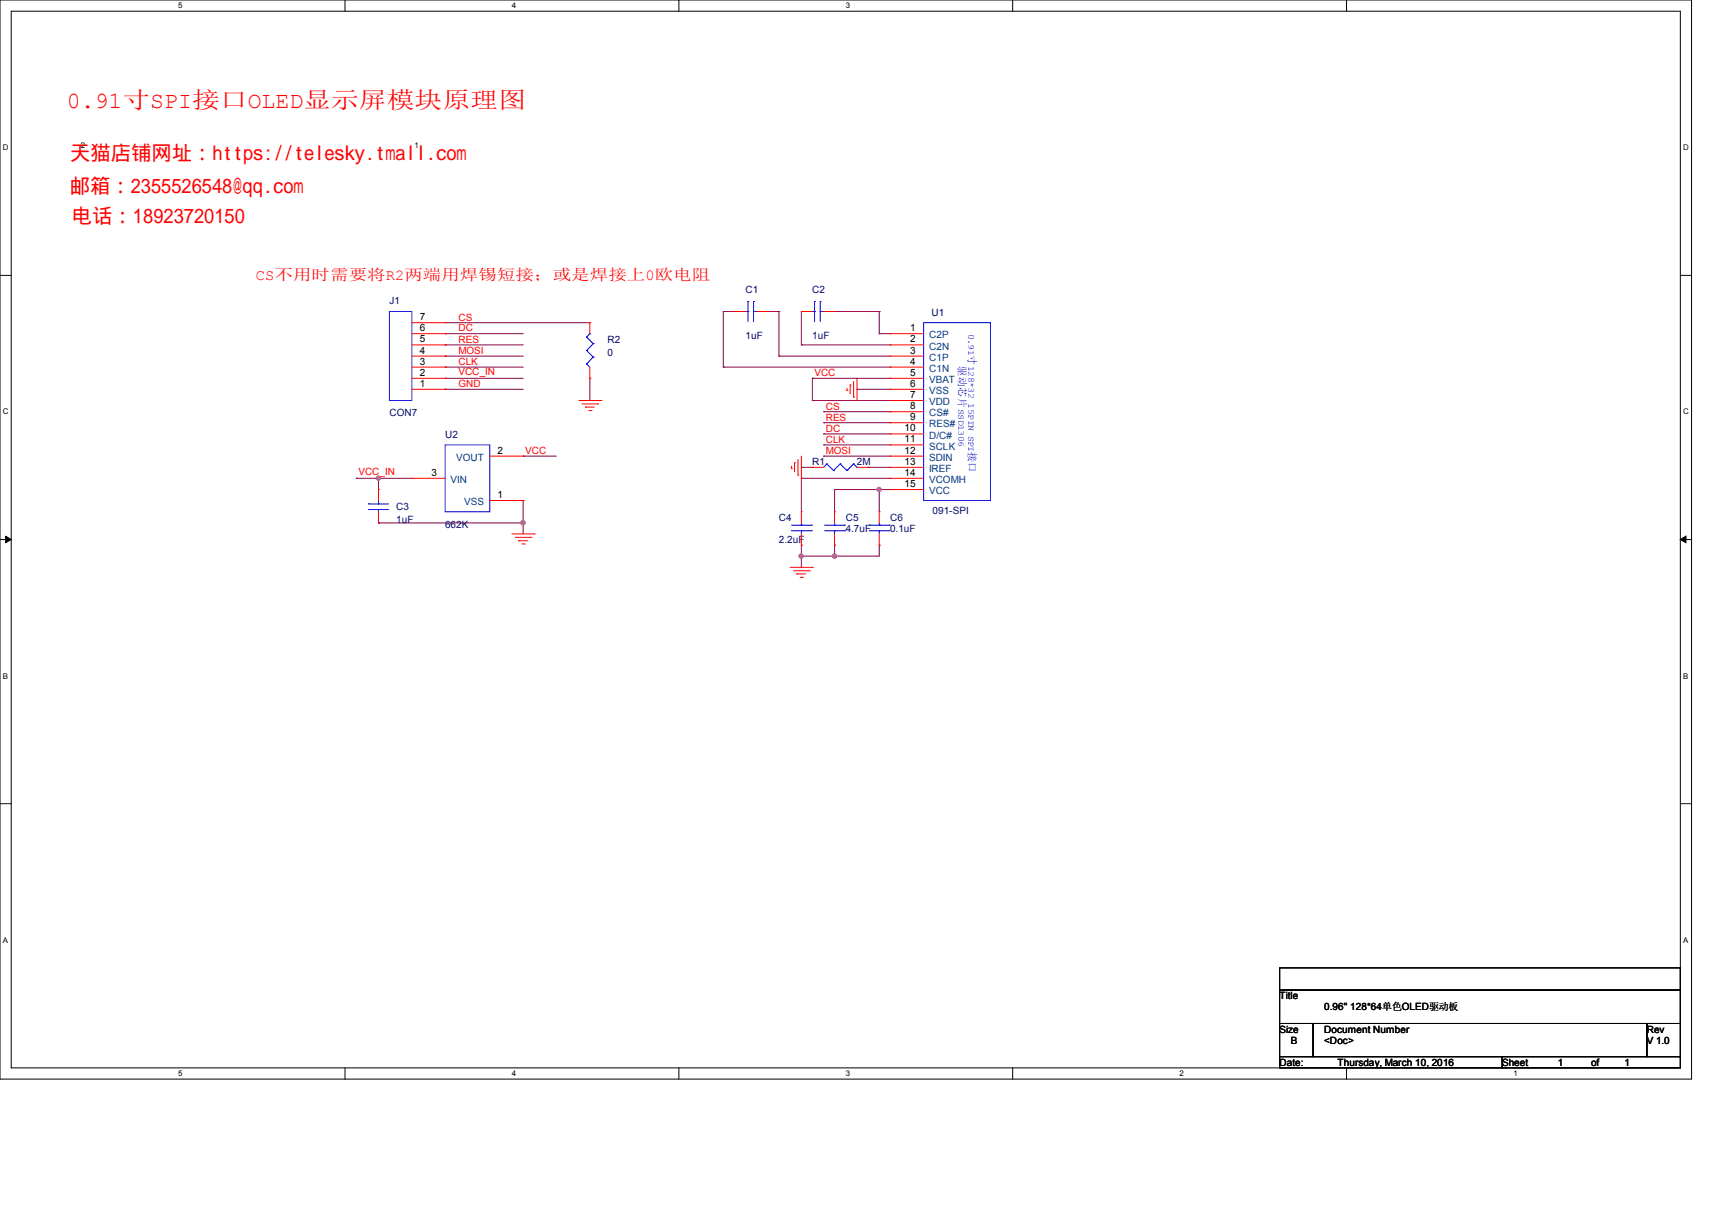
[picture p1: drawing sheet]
<svg xmlns="http://www.w3.org/2000/svg" width="297mm" height="210mm" viewBox="0 0 297 210" stroke-linecap="round" stroke-linejoin="round" font-family="sans-serif">
<path d="M0 0h293.5v187.3h-293.5zM1.9 1.9h289.6v183.4h-289.6z" fill="none" stroke="#000" stroke-width=".17"/>
<g fill="#fff">
<path d="M30.9 .2h.8v1.5h-.8z"/>
<path d="M30.9 185.5h.8v1.6h-.8z"/>
</g>
<path d="M59.9 0v1.9M59.9 185.3v2" fill="none" stroke="#000" stroke-width=".17"/>
<g fill="#fff">
<path d="M88.8 .2h.8v1.5h-.8z"/>
<path d="M88.8 185.5h.8v1.6h-.8z"/>
</g>
<path d="M117.8 0v1.9M117.8 185.3v2" fill="none" stroke="#000" stroke-width=".17"/>
<g fill="#fff">
<path d="M146.7 .2h.8v1.5h-.8z"/>
<path d="M146.7 185.5h.8v1.6h-.8z"/>
</g>
<path d="M175.7 0v1.9M175.7 185.3v2" fill="none" stroke="#000" stroke-width=".17"/>
<g fill="#fff">
<path d="M204.6 .2h.8v1.5h-.8z"/>
<path d="M204.6 185.5h.8v1.6h-.8z"/>
</g>
<path d="M233.6 0v1.9M233.6 185.3v2" fill="none" stroke="#000" stroke-width=".17"/>
<g fill="#fff">
<path d="M262.6 .2h.7v1.5h-.7z"/>
<path d="M262.6 185.5h.7v1.6h-.7z"/>
<path d="M.5 24.8h1v1.6h-1z"/>
<path d="M292 24.8h1v1.6h-1z"/>
<path d="M.5 70.7h1v1.5h-1z"/>
<path d="M292 70.7h1v1.5h-1z"/>
</g>
<path d="M0 47.8h1.9M291.5 47.8h2" fill="none" stroke="#000" stroke-width=".17"/>
<g fill="#fff">
<path d="M.5 116.5h.9v1.6h-.9z"/>
<path d="M292 116.5h.9v1.6h-.9z"/>
</g>
<path d="M0 93.6h1.9M291.5 93.6h2" fill="none" stroke="#000" stroke-width=".17"/>
<path d="M1 93l.9 .6-.9 .6zM291.5 93.6l1-.6v1.2z" fill="#000" stroke="#000" stroke-width=".17"/>
<g fill="#fff">
<path d="M.5 162.4h.9v1.5h-.9z"/>
<path d="M292 162.4h.9v1.5h-.9z"/>
</g>
<path d="M0 139.5h1.9M291.5 139.5h2M222 177.6h5.8v5.8h-5.8zM222 168h69.5v3.8h-69.5zM222 171.8h69.5v5.8h-69.5zM227.8 177.6h57.9v5.8h-57.9zM285.7 177.6h5.8v5.8h-5.8zM222 183.4h38.6v1.9h-38.6zM260.6 183.4h30.9v1.9h-30.9z" fill="none" stroke="#000" stroke-width=".17"/>
<g fill="none" stroke="#800040" stroke-width=".17">
<path d="M77.2 57.9h13.6M77.2 59.9h13.6M77.2 57.9h.1M77.2 59.9h.1M77.2 56h25.1M102.3 56h.1M125.5 54.1h.1M125.5 54.1v9.6M125.5 54.1h1.9M133.2 54.1h1.9M133.2 54.1h.1M135.1 54.1h.1"/>
<path d="M135.1 54.1v7.7M139 54.1h.1M139 59.9h.1M139 54.1v5.8M139 59.9h15.4M144.8 54.1h7.7M144.8 54.1h.1M152.5 57.9h.1M152.5 54.1h.1M152.5 54.1v3.8M152.5 57.9h1.9M77.2 61.8h13.6"/>
<path d="M77.2 63.7h13.6M77.2 65.7h13.6M77.2 67.6h13.6M77.2 61.8h.1M77.2 63.7h.1M77.2 65.7h.1M77.2 67.6h.1M90.8 79.2h.1M90.8 79.2h5.7M102.3 65.7h.1M102.3 65.7v3.8M125.5 63.7h.1"/>
<path d="M125.5 63.7h28.9M135.1 61.8h.1M135.1 61.8h19.3M140.9 65.7h13.5M140.9 69.5h13.5M140.9 65.7h.1M140.9 69.5h.1M140.9 65.7v3.8M142.9 71.5h.1M142.9 73.4h.1M142.9 75.3h.1M142.9 77.2h.1"/>
<path d="M142.9 79.2h.1M142.9 79.2h11.5M142.9 71.5h11.5M142.9 73.4h11.5M142.9 75.3h11.5M142.9 77.2h11.5M148.7 67.6h.1M148.7 67.6h5.7M61.8 83h9.7M61.8 83h.1M65.7 83h.1M65.7 90.8h.1"/>
<path d="M65.7 83v2M65.7 90.8h25.1M90.8 86.9h.1M90.8 90.8h.1M90.8 86.9v5.8M139 81.1h.1M139 96.5h.1M139 94.6h.1M139 83h.1M139 83v5.8M139 94.6v3.9M139 83h15.4"/>
<path d="M139 81.1h1.9M144.8 85h9.6M144.8 94.6h.1M144.8 85h.1M144.8 96.5h.1M144.8 85v3.8M144.8 94.6v1.9M150.6 81.1h.1M150.6 81.1h3.8M152.5 94.6h.1M152.5 85h.1M152.5 85v3.8"/>
<path d="M152.5 94.6v1.9h-13.5"/>
</g>
<g fill="#f0f" stroke="#f0f" stroke-width=".17">
<circle cx="65.6" cy="83" r=".36"/>
<circle cx="90.7" cy="90.7" r=".38"/>
<circle cx="139" cy="96.5" r=".38"/>
<circle cx="152.5" cy="84.9" r=".36"/>
<circle cx="144.8" cy="96.5" r=".38"/>
</g>
<g fill="none" stroke="#f00" stroke-width=".17">
<path d="M71.5 59.9h5.7M71.5 57.9h5.7M71.5 56h5.7M77.2 59.9h.1M77.2 57.9h.1M77.2 56h.1M102.3 56h.1M102.3 56v1.9M127.4 54.1h2M127.4 54.1h.1M131.3 54.1h1.9M133.2 54.1h.1"/>
<path d="M139 54.1h.1M139 54.1h1.9M142.9 54.1h1.9M144.8 54.1h.1M154.4 57.9h.1M154.4 59.9h.1M154.4 59.9h5.8M154.4 57.9h5.8M71.5 67.6h5.7M71.5 65.7h5.7M71.5 63.7h5.7M71.5 61.8h5.7"/>
<path d="M77.2 67.6h.1M77.2 65.7h.1M77.2 63.7h.1M77.2 61.8h.1M85 79.2h5.8M90.8 79.2h.1M100.4 69.5h3.9M101 70.1h2.7M101.6 70.7h.1M101.6 70.7h1.5M102.2 71.2h.3M102.3 65.7h.1"/>
<path d="M102.3 63.7v2M102.5 71.2h.1M103.7 70.1h.1M104.3 69.5h.1M138.4 79.8v2.7M139 79.2v3.8M146.9 67.8h.1M146.9 67.4v.4M147.5 66.8h.1M147.5 66.8v1.6M148.1 68.9h.1M148.1 66.2v2.7"/>
<path d="M148.7 69.5h.1M148.7 65.7v3.8M154.4 61.8h.1M154.4 63.7h.1M154.4 65.7h.1M154.4 67.6h.1M154.4 69.5h.1M154.4 71.5h.1M154.4 73.4h.1M154.4 75.3h.1M154.4 77.2h.1M154.4 79.2h.1"/>
<path d="M154.4 69.5h5.8M154.4 67.6h5.8M154.4 65.7h5.8M154.4 63.7h5.8M154.4 61.8h5.8M154.4 79.2h5.8M154.4 71.5h5.8M154.4 73.4h5.8M154.4 75.3h5.8M154.4 77.2h5.8M65.7 90.8h.1M65.7 85h.1"/>
<path d="M65.7 85v1.9M65.7 88.8v2M71.5 83h.1M71.5 83h5.7M85 86.9h5.8M88.8 92.7h3.9M89.4 93.3h2.7M90 93.9h.1M90 93.9h1.5M90.6 94.4h.3M90.8 86.9h.1M90.9 94.4h.1"/>
<path d="M92.1 93.3h.1M92.7 92.7h.1M137.1 98.5h3.8M137.3 81.3h.1M137.3 80.9v.4M137.7 99.1h2.7M137.8 80.3h.1M137.8 80.3v1.6M138.2 99.6h.1M138.2 99.6h1.6M138.4 82.5h.1M139 83h.1"/>
<path d="M139 88.8h.1M139 94.6h.1M139 88.8v2M139 92.7v1.9M140.4 99.1h.1M140.9 81.1h2M140.9 98.5h.1M140.9 81.1h.1M144.8 88.8h.1M144.8 94.6h.1M144.8 88.8v2M144.8 92.7v1.9"/>
<path d="M148.7 81.1h1.9M150.6 81.1h.1M152.5 88.8h.1M152.5 94.6h.1M152.5 88.8v2M152.5 92.7v1.9M154.4 81.1h.1M154.4 83h.1M154.4 85h.1M154.4 83h5.8M154.4 81.1h5.8M154.4 85h5.8"/>
<path d="M138.8 100.2h.4M139.2 100.2h.1"/>
</g>
<g fill="none" stroke="#00f" stroke-width=".17">
<path d="M67.6 54.1h3.9v15.4h-3.9zM101.8 58.5l1.1 1.1M101.8 58.5h.1M102.3 57.9h.1M102.3 57.9l-.5 .6M102.9 59.6h.1M102.9 59.6l-1.1 1.2M129.4 54.1h.4M129.8 54.1h.1M129.8 52.3h.1M129.8 52.3v3.5M130.7 54.1h.6"/>
<path d="M130.7 52.3h.1M130.7 54.1h.1M130.7 52.3v3.5M140.9 54.1h.4M141.3 54.1h.1M141.3 52.3h.1M141.3 52.3v3.5M142.3 54.1h.6M142.3 52.3h.1M142.3 54.1h.1M142.3 52.3v3.5M160.2 56h11.6v30.9h-11.6z"/>
<path d="M77.2 77.2h7.8v11.6h-7.8zM101.8 60.8l1.1 1.2M101.8 63.2l.5 .5M101.8 63.2h.1M101.8 60.8h.1M102.9 62h.1M102.9 62l-1.1 1.2M63.9 87.5h3.5M63.9 88.4h3.5M63.9 87.5h.1M63.9 88.4h.1M65.7 88.4h.1"/>
<path d="M65.7 87.5h.1M65.7 86.9v.6M65.7 88.4v.4M137.3 92.1h3.5M137.3 91.1h3.5M139 91.1h.1M139 92.1h.1M139 90.8v.3M139 92.1v.6M140.8 92.1h.1M140.8 91.1h.1M143 92.1h3.5"/>
<path d="M143 91.1h3.5M143.4 80.5h.1M143.4 80.5l1.2 1.2M143.4 80.5l-.5 .6M144.6 81.7h.1M144.8 91.1h.1M144.8 92.1h.1M144.8 90.8v.3M144.8 92.1v.6M145.8 80.5h.1M145.8 80.5l1.1 1.2M145.8 80.5l-1.2 1.2"/>
<path d="M146.5 92.1h.1M146.5 91.1h.1M146.9 81.7h.1M148.1 80.5l-1.2 1.2M148.1 80.5h.1M148.1 80.5l.6 .6M148.7 81.1h.1M150.8 92.1h3.5M150.8 91.1h3.5M152.5 91.1h.1M152.5 92.1h.1M152.5 90.8v.3"/>
<path d="M152.5 92.1v.6M154.3 92.1h.1M154.3 91.1h.1"/>
</g>
<text font-size="4" fill="#f00" x="11.6" y="18.7">0.91寸SPI接口OLED显示屏模块原理图</text>
<g font-size="3.5" fill="#f00">
<text x="12.2" y="27.8">天猫店铺网址：https://telesky.tmall.com</text>
<text x="12.1" y="33.5">邮箱：2355526548@qq.com</text>
<text x="12.5" y="38.7">电话：18923720150</text>
</g>
<text font-size="2.7" fill="#f00" x="44.4" y="48.5">CS不用时需要将R2两端用焊锡短接；或是焊接上0欧电阻</text>
<g font-size="1.9" fill="#00f">
<text x="166.3" y="63.5" transform="rotate(90 166.3 63.5)">驱动芯片</text>
<text x="168" y="61.6" transform="rotate(90 168 61.6)">寸</text>
<text x="168" y="78.4" transform="rotate(90 168 78.4)">接口</text>
</g>
<g font-size="1.7" fill="#000080">
<text x="67.6" y="52.8">J1</text>
<text x="129.4" y="50.8">C1</text>
<text x="140.9" y="50.8">C2</text>
<text x="105.4" y="59.5">R2</text>
<text x="129.4" y="58.8">1uF</text>
<text x="140.9" y="58.8">1uF</text>
<text x="161.6" y="54.9">U1</text>
<text x="105.4" y="61.8">0</text>
<text x="67.6" y="72.3">CON7</text>
<text x="77.2" y="75.9">U2</text>
<text x="140.9" y="80.8">R1</text>
<text x="148.7" y="80.8">2M</text>
<text x="68.7" y="88.5">C3</text>
<text x="161.8" y="89.3">091-SPI</text>
<text x="68.7" y="90.8">1uF</text>
<text x="77.2" y="91.6">662K</text>
<text x="135.1" y="90.4">C4</text>
<text x="135.1" y="94.3">2.2uF</text>
<text x="146.7" y="90.4">C5</text>
<text x="146.7" y="92.4">4.7uF</text>
<text x="154.4" y="90.4">C6</text>
<text x="154.4" y="92.4">0.1uF</text>
</g>
<g font-size="1.7">
<text x="72.8" y="59.4">5</text>
<text x="72.8" y="57.5">6</text>
<text x="72.8" y="55.6">7</text>
<text x="157.9" y="57.5">1</text>
<text x="157.9" y="59.4">2</text>
<text x="72.8" y="65.2">2</text>
<text x="72.8" y="63.3">3</text>
<text x="72.8" y="61.4">4</text>
<text x="157.9" y="61.4">3</text>
<text x="157.9" y="63.3">4</text>
<text x="157.9" y="65.2">5</text>
<text x="72.8" y="67.1">1</text>
<text x="157.9" y="67.1">6</text>
<text x="157.9" y="69.1">7</text>
<text x="157.9" y="71">8</text>
<text x="156.9" y="74.9">10</text>
<text x="156.9" y="76.8">11</text>
<text x="157.9" y="72.9">9</text>
<text x="74.9" y="82.6">3</text>
<text x="86.3" y="78.7">2</text>
<text x="156.9" y="78.7">12</text>
<text x="156.9" y="80.7">13</text>
<text x="156.9" y="82.6">14</text>
<text x="86.3" y="86.4">1</text>
<text x="156.9" y="84.5">15</text>
<text x="222" y="173.4">Title</text>
<text x="222" y="179.2">Size</text>
<text x="229.7" y="179.2">Document Number</text>
<text x="229.7" y="175.3">0.96'' 128*64单色OLED驱动板</text>
<text x="285.7" y="179.2">Rev</text>
<text x="222" y="185">Date:</text>
<text x="223.9" y="181.1">B</text>
<text x="229.7" y="181.1">&lt;Doc&gt;</text>
<text x="232.1" y="185">Thursday, March 10, 2016</text>
<text x="260.6" y="185">Sheet</text>
<text x="270.2" y="185">1</text>
<text x="276" y="185">of</text>
<text x="281.8" y="185">1</text>
<text x="285.7" y="181.1">V 1.0</text>
</g>
<g font-size="1.7" fill="#f00">
<text x="79.5" y="55.6">CS</text>
<text x="79.5" y="57.5">DC</text>
<text x="79.5" y="59.5">RES</text>
<text x="79.5" y="61.4">MOSI</text>
<text x="79.5" y="63.3">CLK</text>
<text x="79.5" y="65.1">VCC_IN</text>
<text x="141.3" y="65.3">VCC</text>
<text x="79.5" y="67.2">GND</text>
<text x="143.2" y="71.1">CS</text>
<text x="143.2" y="73">RES</text>
<text x="143.2" y="74.9">DC</text>
<text x="143.2" y="76.8">CLK</text>
<text x="62.2" y="82.4">VCC_IN</text>
<text x="91.1" y="78.8">VCC</text>
<text x="143.2" y="78.8">MOSI</text>
</g>
<g font-size="1.7" fill="#004080">
<text x="161.2" y="58.7">C2P</text>
<text x="161.2" y="60.7">C2N</text>
<text x="161.2" y="62.6">C1P</text>
<text x="161.2" y="64.5">C1N</text>
<text x="161.2" y="66.5">VBAT</text>
<text x="161.2" y="68.4">VSS</text>
<text x="161.2" y="70.3">VDD</text>
<text x="161.2" y="72.3">CS#</text>
<text x="161.2" y="74.2">RES#</text>
<text x="161.2" y="76.1">D/C#</text>
<text x="78.2" y="83.8">VIN</text>
<text x="79.1" y="80">VOUT</text>
<text x="161.2" y="78">SCLK</text>
<text x="161.2" y="80">SDIN</text>
<text x="161.2" y="81.9">IREF</text>
<text x="161.2" y="83.8">VCOMH</text>
<text x="80.6" y="87.7">VSS</text>
<text x="161.2" y="85.8">VCC</text>
</g>
<g font-size="1.6" fill="#00f">
<text x="168" y="57.9" transform="rotate(90 168 57.9)">0.91</text>
<text x="168" y="63.5" transform="rotate(90 168 63.5)">128*32 15PIN SPI</text>
<text x="166.3" y="71" transform="rotate(90 166.3 71)">SSD1306</text>
</g>
<g font-size="1.4">
<text x="30.9" y="1.4">5</text>
<text x="88.8" y="1.4">4</text>
<text x="146.7" y="1.4">3</text>
<text x=".5" y="26.1">D</text>
<text x="14" y="25.7">2</text>
<text x="71.9" y="25.7">1</text>
<text x="292" y="26.1">D</text>
<text x=".5" y="71.9">C</text>
<text x="292" y="71.9">C</text>
<text x=".5" y="117.8">B</text>
<text x="292" y="117.8">B</text>
<text x=".5" y="163.6">A</text>
<text x="292" y="163.6">A</text>
<text x="30.9" y="186.8">5</text>
<text x="88.8" y="186.8">4</text>
<text x="146.7" y="186.8">3</text>
<text x="204.6" y="186.8">2</text>
<text x="262.6" y="186.8">1</text>
</g>
</svg>
